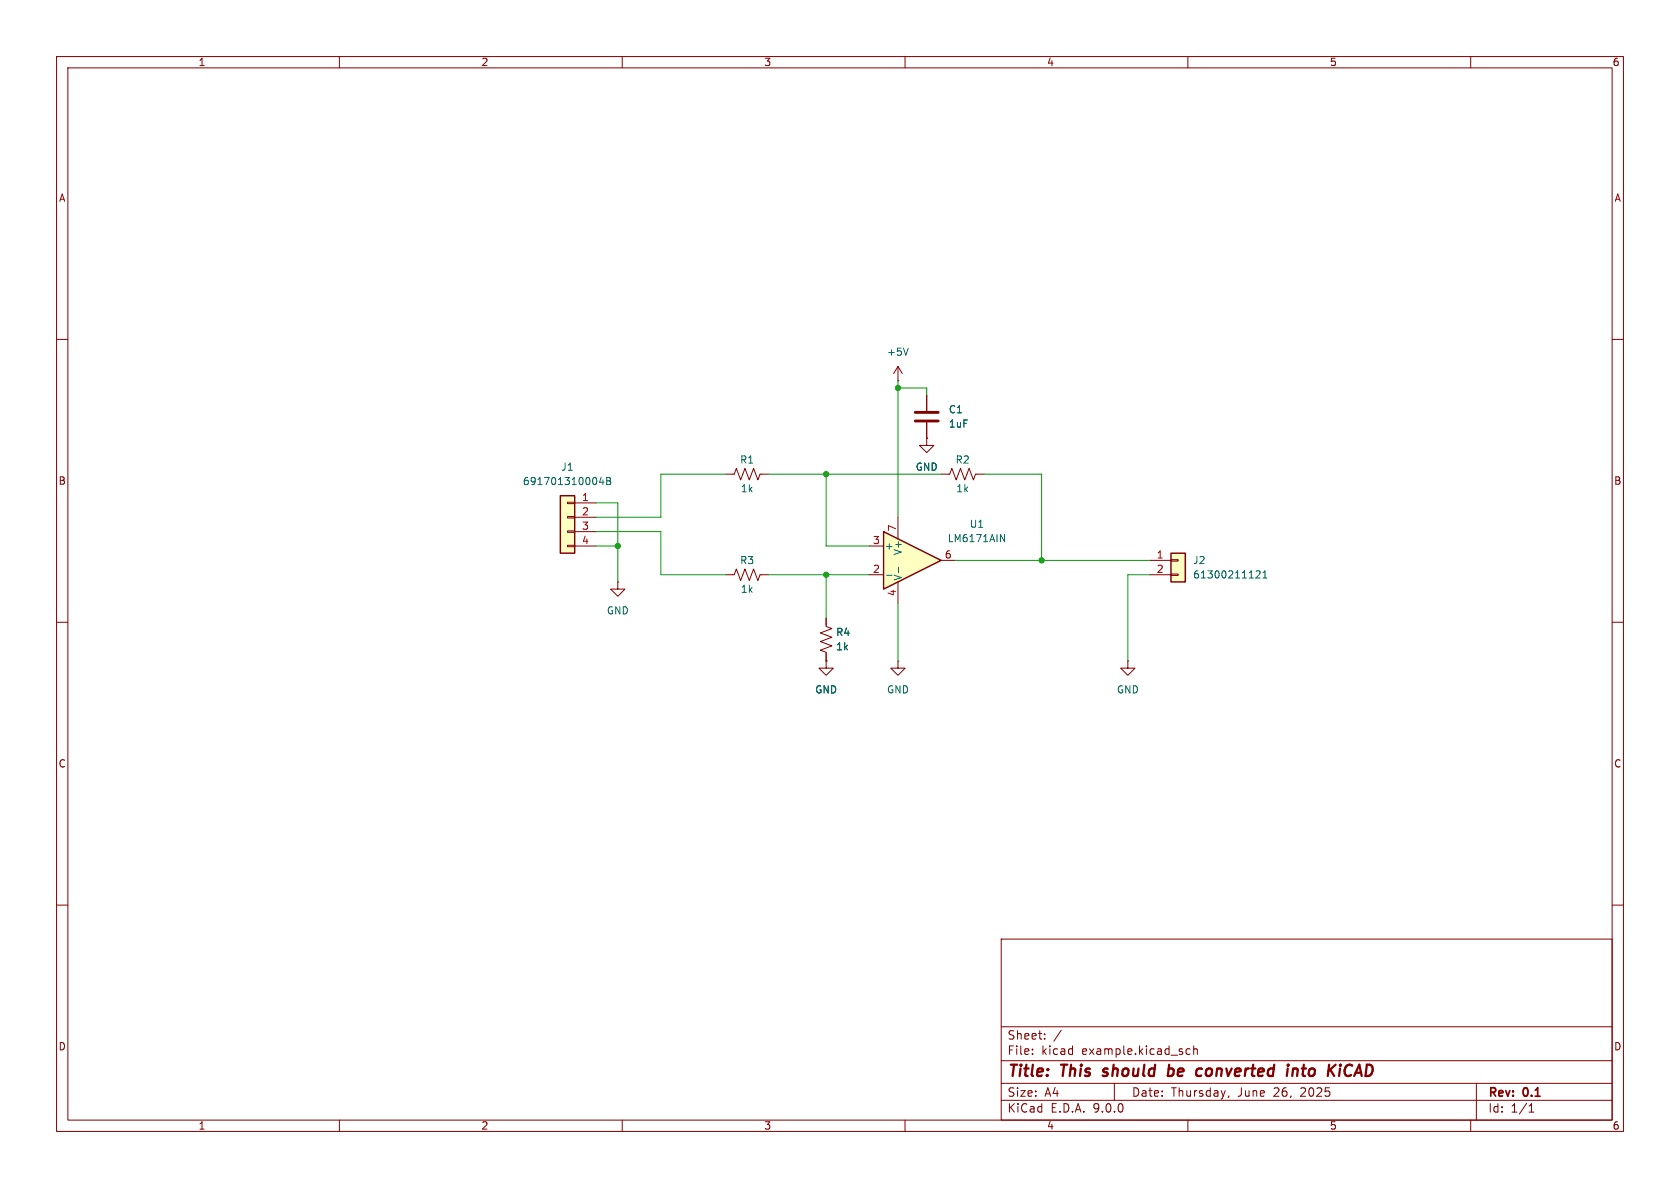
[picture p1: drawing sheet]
<svg xmlns="http://www.w3.org/2000/svg" width="297mm" height="210mm" viewBox="0 0 297 210" stroke-linecap="round" stroke-linejoin="round" font-family="sans-serif">
<g fill="none" stroke="#840000" stroke-width=".18">
<path d="M10 10h277v190h-277zM12 12h273v186h-273zM60 10v2M110 10v2M160 10v2M210 10v2M260 10v2M10 60h2M163.8 69.9v2.7M163.8 74.7v2.8M285 60h2M166.4 83.8h1.5l.4-1 .7 2 .8-2 .8 2 .7-2 .8 2 .4-1h1.5"/>
<path d="M10 110h2M146 116.8v1.3h1.3l-1.3 1.3-1.2-1.3h1.2M146 116.8h.1M146 109.2v1.5l1.1 .4-2.1 .8 2.1 .7-2.1 .8 2.1 .8-2.1 .7 1 .4v1.5M158.7 116.8v1.3h1.3l-1.3 1.3-1.2-1.3h1.2M158.7 116.8h.1M199.4 116.8v1.3h1.3l-1.3 1.3-1.3-1.3h1.3M199.4 116.8h.1M285 110h2M10 160h2M177 166h108v32h-108zM285 160h2"/>
<path d="M60 198v2M110 198v2M160 198v2M177 194.5h108M177 191.5h108M177 187.5h108M177 181.5h108M182.5 186.3v.1M182.5 185.5v.1M184.7 183.6v.1M184.7 182.8v.1M187.6 182.1l-1.3 2"/>
<path d="M189.5 185.4l.1 .1M189.6 184.9v1.5M189.6 186.3l-.1 .1M197 191.5v3M209.7 186.1l.3 .3 .4-.1M210 198v2M210.4 185.5l-.4-.1-.3 .3M211 185.5l.2-.1 .4 .1 .1 .9M211 184.9v1.5M217.2 193.7l-.1 .3M260 198v2M261 191.5v6.5"/>
<path d="M270.3 196.6h.9M270.3 195.5l.4-.4v1.5"/>
</g>
<g fill="none" stroke="#840000" stroke-width=".4">
<path d="M194.9 190.1l.2 .1M195.2 189l-.2 .3 .1 .1M206.6 189l.2-.1 .6 .1M206.7 188.2l-.3 2M207.3 190a.66 .66 0 0 1-.8 .1M212.3 188.9l.2 .1M213.2 189.3v.7M228.6 189.1a.49 .49 0 0 1 .8 .1l-.1 1M228.6 188.9l-.2 1.3M237 188.2l-.1 .1 .1 .1M237 188.2l.1 .1-.1 .1M237 188.2v.2"/>
<path d="M238.2 188.3a1.11 1.11 0 0 0 .1 1.9"/>
</g>
<path d="M161.8 72.9h4.1M161.8 74.4h4.1" fill="none" stroke="#840000" stroke-width=".51"/>
<path d="M156.2 94l10.2 5.1-10.2 5z" fill="#ffffc2"/>
<path d="M156.2 94l10.2 5.1-10.2 5z" fill="none" stroke="#840000" stroke-width=".25"/>
<path d="M153.7 96.5h2.5M158.7 91.4v3.9M166.4 99.1h2.5M153.7 101.6h2.5M158.7 102.9v3.8" fill="none" stroke="#840000" stroke-width=".18"/>
<path d="M176.9 94.5l.7 1.3v-1.3M156.7 101.7h1M158.8 100.3v1" fill="none" stroke="#006464" stroke-width=".18"/>
<path d="M207 97.8h2.5v5.1h-2.5z" fill="#ffffc2"/>
<path d="M207 97.8h2.5v5.1h-2.5z" fill="none" stroke="#840000" stroke-width=".25"/>
<path d="M158.7 67.3h.1M158.7 64.8l-.7 1.2M158.7 64.8l.8 1.2M158.7 64.8v2.5M163.8 77.5v1.2h1.3l-1.3 1.3-1.2-1.3h1.2M163.8 77.5h.1M128.3 83.8h1.5l.4-1 .7 2 .8-2 .8 2 .7-2 .8 2 .4-1h1.5M203.2 99.1h3.8M207 98.9h1.3v.3h-1.3zM203.2 101.6h3.8M207 101.5h1.3v.2h-1.3z" fill="none" stroke="#840000" stroke-width=".18"/>
<path d="M160.6 61.5l-.5 1.3M222.1 101l.4-.1 .3 .4-.8 .9h.8M223.3 102.2h.7M223.3 101.3l.3-.4v1.3" fill="none" stroke="#006464" stroke-width=".18"/>
<path d="M99.1 87.6h2.5v10.2h-2.5z" fill="#ffffc2"/>
<path d="M99.1 87.6h2.5v10.2h-2.5z" fill="none" stroke="#840000" stroke-width=".25"/>
<g fill="none" stroke="#840000" stroke-width=".18">
<path d="M163.8 77.5h.1M163.8 69.9v2.7M163.8 74.7v2.8M100.3 88.8h1.3v.2h-1.3zM100.3 91.3h1.3v.3h-1.3zM100.3 93.9h1.3v.2h-1.3zM100.3 96.4h1.3v.2h-1.3zM101.6 88.9h3.8M101.6 91.4h3.8M101.6 94h3.8M101.6 96.5h3.8M109.2 102.9v1.2h1.3l-1.3 1.3-1.3-1.3h1.3"/>
<path d="M109.2 102.9h.1M128.3 101.6h1.5l.4-1 .7 2 .8-2 .8 2 .7-2 .8 2 .4-1h1.5M146 116.8h.1M146 109.2v1.3M146 115.6v1.2"/>
</g>
<path d="M106.3 84.3l-.3 .9h.8M106.6 84.8v.9M107.3 84.4h.4l.2 .2-.2 .4 .2 .1 .1 .3-.3 .3h-.4zM107.3 85h.4" fill="none" stroke="#006464" stroke-width=".18"/>
<g fill="none" stroke="#009600" stroke-width=".18">
<path d="M158.7 67.3v24.1M158.7 68.6h5.1v1.3M105.4 94h11.4v7.6h11.5M105.4 88.9h3.8v14M105.4 96.5h3.8M128.3 83.8h-11.5v7.6h-11.4M135.9 83.8h30.5M146 83.8v12.7h7.7M168.9 99.1h34.3M174 83.8h10.1v15.3M135.9 101.6h17.8M146 101.6v7.6"/>
<path d="M158.7 106.7v10.1M203.2 101.6h-3.8v15.2"/>
</g>
<g fill="#009600" stroke="#009600" stroke-width=".18">
<circle cx="146" cy="101.6" r=".46"/>
<circle cx="184.1" cy="99.1" r=".46"/>
<circle cx="158.7" cy="68.6" r=".46"/>
<circle cx="109.2" cy="96.5" r=".46"/>
<circle cx="146" cy="83.8" r=".46"/>
</g>
<g font-size="2.8" fill="#840000">
<text x="178" y="190.9">Title:</text>
<text x="187.7" y="190.9">This</text>
<text x="195.9" y="190.9">should</text>
<text x="208.1" y="190.9">be</text>
<text x="214" y="190.9">converted</text>
<text x="230.8" y="190.9">into</text>
<text x="238.8" y="190.9">KiCAD</text>
</g>
<g font-size="2.1" fill="#840000">
<text x="178" y="184">Sheet:</text>
<text x="178" y="186.7">File:</text>
<text x="184.1" y="186.7">kicad</text>
<text x="191.3" y="186.7">example.kicad_sch</text>
<text x="178" y="196.9">KiCad</text>
<text x="178" y="194.1">Size:</text>
<text x="184.7" y="194.1">A4</text>
<text x="185.7" y="196.9">E.D.A.</text>
<text x="193.3" y="196.9">9.0.0</text>
<text x="200" y="194.1">Date:</text>
<text x="207" y="194.1">Thursday,</text>
<text x="218.9" y="194.1">June</text>
<text x="225.3" y="194.1">26,</text>
<text x="230.2" y="194.1">2025</text>
<text x="263" y="194.3">Rev:</text>
<text x="263" y="196.9">Id:</text>
<text x="267.1" y="196.9">1/1</text>
<text x="269.4" y="194.3">0.1</text>
</g>
<g font-size="1.8" fill="#840000">
<text x="35" y="11.9">1</text>
<text x="85" y="11.9">2</text>
<text x="135" y="11.9">3</text>
<text x="185" y="11.9">4</text>
<text x="235" y="11.9">5</text>
<text x="285" y="11.9">6</text>
<text x="10.3" y="35.9">A</text>
<text x="285.3" y="35.9">A</text>
<text x="10.3" y="85.9">B</text>
<text x="285.3" y="85.9">B</text>
<text x="10.3" y="135.9">C</text>
<text x="285.3" y="135.9">C</text>
<text x="10.3" y="185.9">D</text>
<text x="285.3" y="185.9">D</text>
<text x="35" y="199.9">1</text>
<text x="85" y="199.9">2</text>
<text x="135" y="199.9">3</text>
<text x="185" y="199.9">4</text>
<text x="235" y="199.9">5</text>
<text x="285" y="199.9">6</text>
</g>
<g font-size="1.8" fill="#006464">
<text x="156.7" y="63.1">+5V</text>
<text x="167.6" y="73.3">C1</text>
<text x="167.6" y="75.8">1uF</text>
<text x="99.1" y="83.4">J1</text>
<text x="130.7" y="82.1">R1</text>
<text x="161.8" y="83.4">GND</text>
<text x="168.8" y="82.1">R2</text>
<text x="92.3" y="86">691701310004B</text>
<text x="130.9" y="87.2">1k</text>
<text x="169" y="87.2">1k</text>
<text x="171.3" y="93.5">U1</text>
<text x="130.7" y="99.9">R3</text>
<text x="156.3" y="97.4">+</text>
<text x="159.6" y="98.2" transform="rotate(-90 159.6 98.2)">V+</text>
<text x="167.4" y="96">LM6171AIN</text>
<text x="210.8" y="99.9">J2</text>
<text x="130.9" y="105">1k</text>
<text x="159.6" y="102.7" transform="rotate(-90 159.6 102.7)">V-</text>
<text x="210.8" y="102.5">61300211121</text>
<text x="107.2" y="108.8">GND</text>
<text x="147.7" y="112.6">R4</text>
<text x="147.7" y="115.2">1k</text>
<text x="144" y="122.8">GND</text>
<text x="156.7" y="122.8">GND</text>
<text x="197.4" y="122.8">GND</text>
</g>
<g font-size="1.8" fill="#a90000">
<text x="102.8" y="88.6">1</text>
<text x="102.8" y="91.2">2</text>
<text x="102.8" y="93.7">3</text>
<text x="158.5" y="94.1" transform="rotate(-90 158.5 94.1)">7</text>
<text x="102.8" y="96.3">4</text>
<text x="154.2" y="96.3">3</text>
<text x="154.2" y="101.3">2</text>
<text x="166.9" y="98.8">6</text>
<text x="204.4" y="98.8">1</text>
<text x="204.4" y="101.3">2</text>
<text x="158.5" y="105.5" transform="rotate(-90 158.5 105.5)">4</text>
</g>
</svg>
